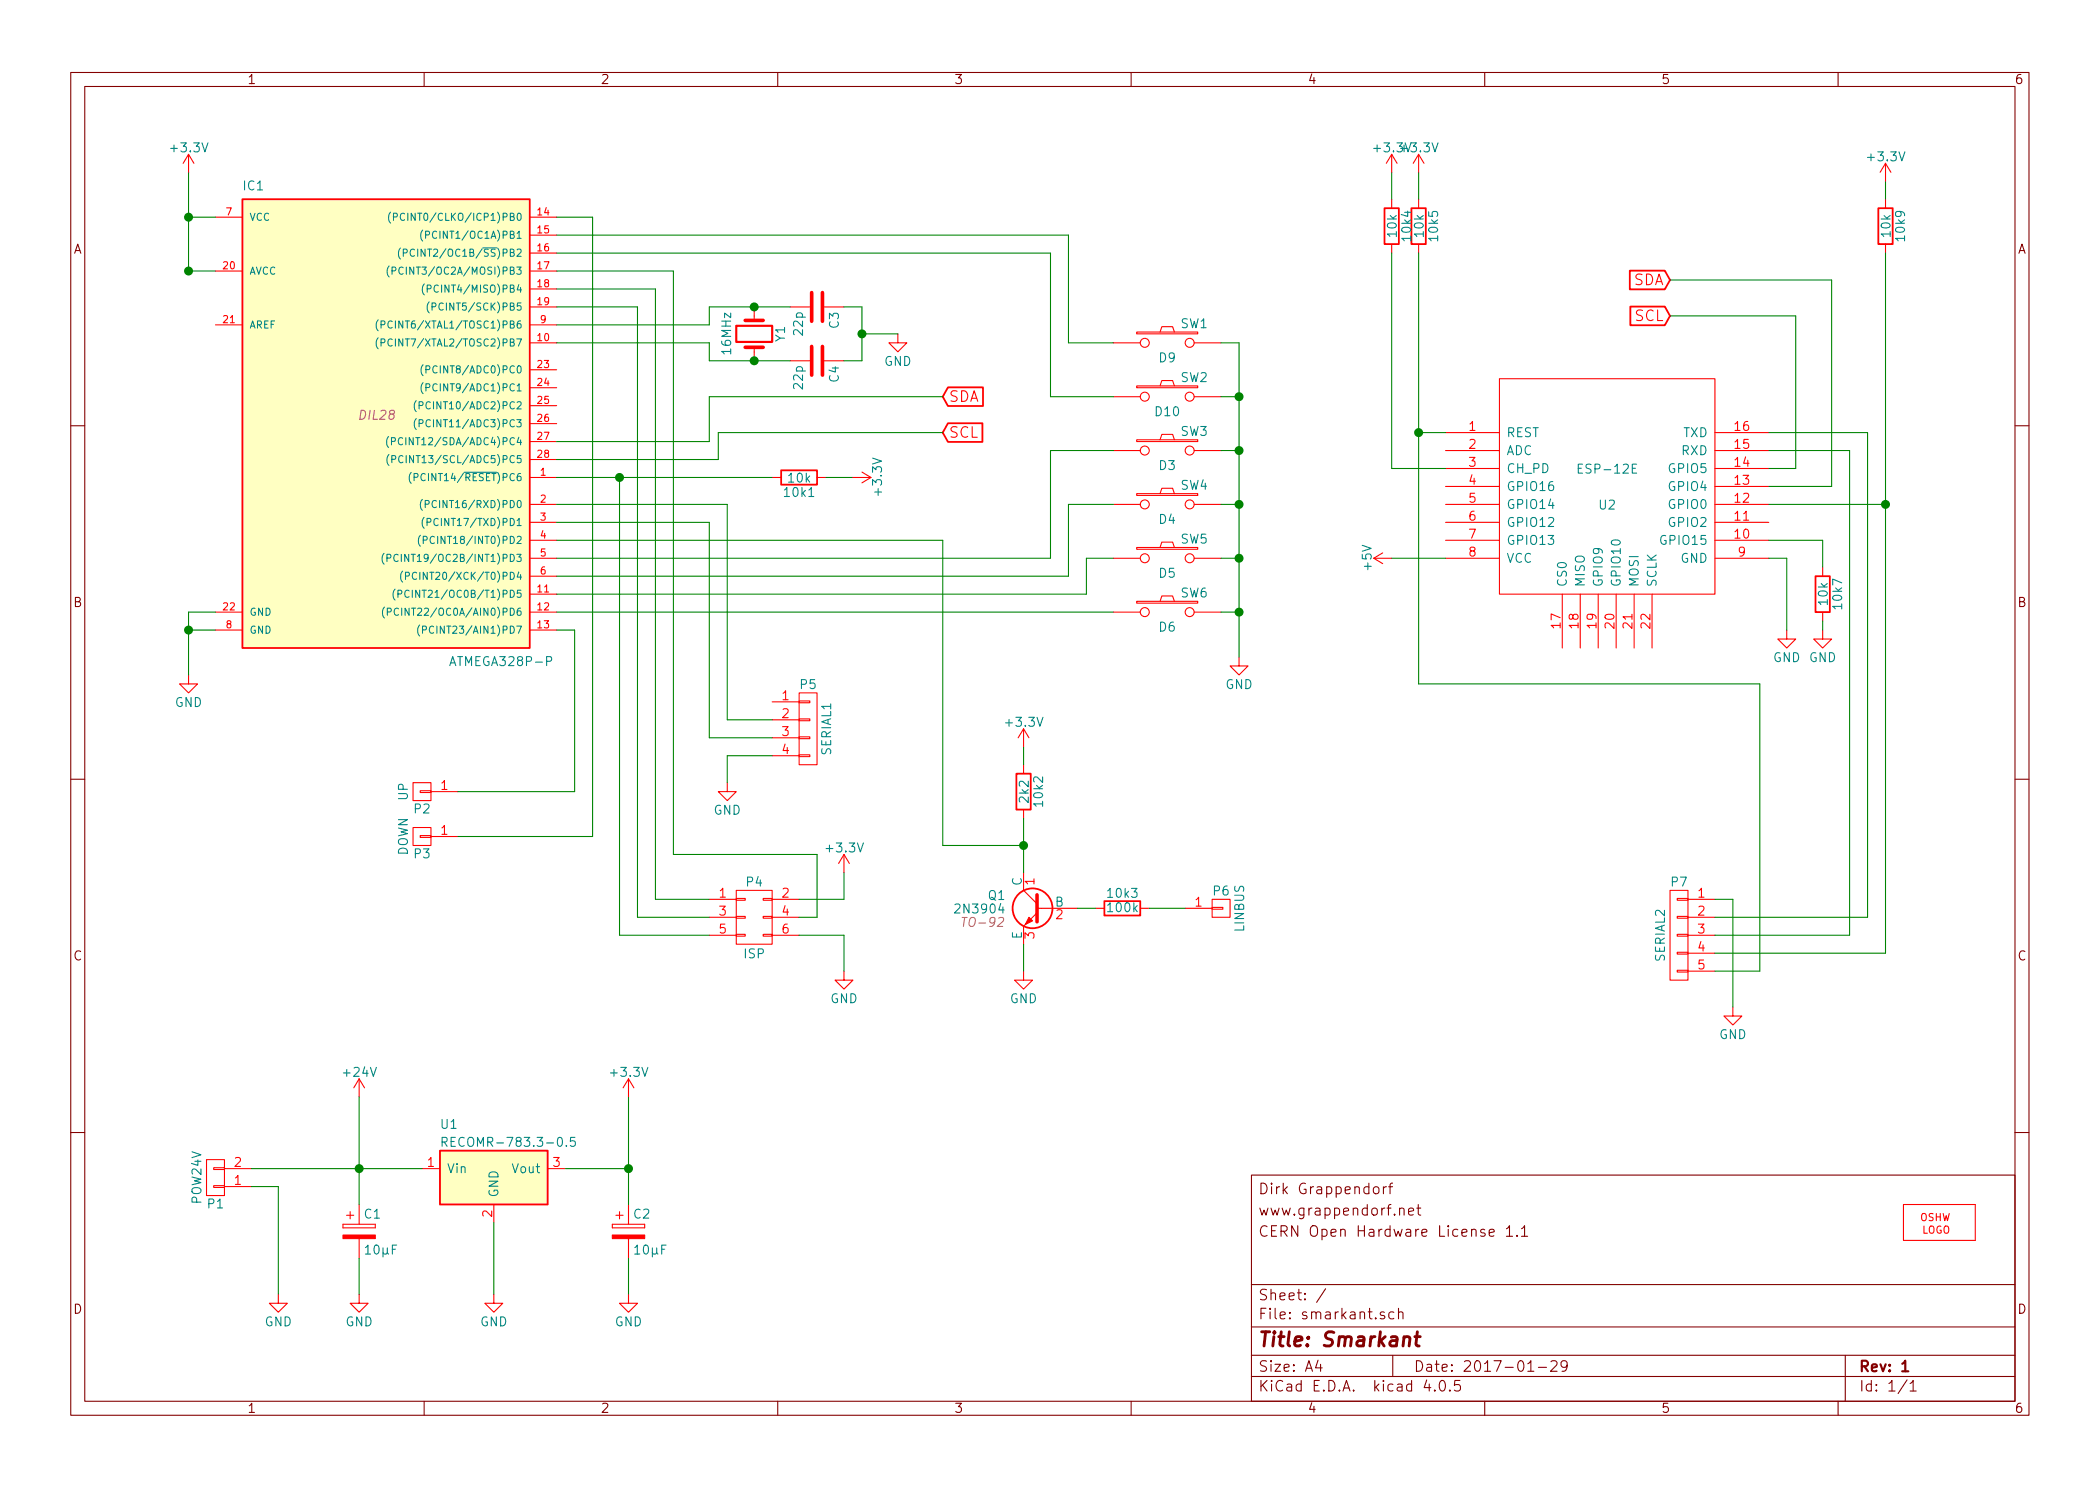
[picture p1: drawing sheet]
EESchema Schematic File Version 2
LIBS:smarkant-rescue
LIBS:power
LIBS:device
LIBS:transistors
LIBS:conn
LIBS:linear
LIBS:regul
LIBS:74xx
LIBS:cmos4000
LIBS:adc-dac
LIBS:memory
LIBS:xilinx
LIBS:microcontrollers
LIBS:dsp
LIBS:microchip
LIBS:analog_switches
LIBS:motorola
LIBS:texas
LIBS:intel
LIBS:audio
LIBS:interface
LIBS:digital-audio
LIBS:philips
LIBS:display
LIBS:cypress
LIBS:siliconi
LIBS:opto
LIBS:atmel
LIBS:contrib
LIBS:valves
LIBS:raspberry_pi
LIBS:OSHW
LIBS:grapelabs
LIBS:dc-dc
LIBS:ESP8266
LIBS:smarkant-cache
EELAYER 25 0
EELAYER END
$Descr A4 11693 8268
encoding utf-8
Sheet 1 1
Title "Smarkant"
Date "2017-01-29"
Rev "1"
Comp ""
Comment1 ""
Comment2 "CERN Open Hardware License 1.1"
Comment3 "www.grappendorf.net"
Comment4 "Dirk Grappendorf"
$EndDescr
$Comp
L CP C2
U 1 1
P 3500 6850
F 0 "C2" H 3525 6950 50  0000 L CNN
F 1 "10µF" H 3525 6750 50  0000 L CNN
F 2 "" H 3538 6700 50  0000 C CNN
F 3 "" H 3500 6850 50  0000 C CNN
	1    3500 6850
	1    0    0    -1  
$EndComp
$Comp
L CP C1
U 1 1
P 2000 6850
F 0 "C1" H 2025 6950 50  0000 L CNN
F 1 "10µF" H 2025 6750 50  0000 L CNN
F 2 "" H 2038 6700 50  0000 C CNN
F 3 "" H 2000 6850 50  0000 C CNN
	1    2000 6850
	1    0    0    -1  
$EndComp
$Comp
L GND #PWR13
U 1 1
P 5000 1850
F 0 "#PWR13" H 5000 1600 50  0001 C CNN
F 1 "GND" H 5000 1700 50  0000 C CNN
F 2 "" H 5000 1850 50  0000 C CNN
F 3 "" H 5000 1850 50  0000 C CNN
	1    5000 1850
	1    0    0    -1  
$EndComp
$Comp
L OSHW_LOGO_FILL LOGO1
U 1 1
P 10800 6800
F 0 "LOGO1" H 10800 6800 45  0001 C CNN
F 1 "OSHW_LOGO_FILL" H 10800 6800 45  0001 C CNN
F 2 "" H 10800 6800 70  0001 C CNN
F 3 "" H 10800 6800 70  0001 C CNN
	1    10800 6800
	1    0    0    -1  
$EndComp
$Comp
L GND #PWR2
U 1 1
P 1050 3750
F 0 "#PWR2" H 1050 3500 50  0001 C CNN
F 1 "GND" H 1050 3600 50  0000 C CNN
F 2 "" H 1050 3750 50  0000 C CNN
F 3 "" H 1050 3750 50  0000 C CNN
	1    1050 3750
	1    0    0    -1  
$EndComp
$Comp
L GND #PWR11
U 1 1
P 4700 5400
F 0 "#PWR11" H 4700 5150 50  0001 C CNN
F 1 "GND" H 4700 5250 50  0000 C CNN
F 2 "" H 4700 5400 50  0000 C CNN
F 3 "" H 4700 5400 50  0000 C CNN
	1    4700 5400
	1    0    0    -1  
$EndComp
$Comp
L SW_PUSH SW1
U 1 1
P 6500 1900
F 0 "SW1" H 6650 2010 50  0000 C CNN
F 1 "D9" H 6500 1820 50  0000 C CNN
F 2 "" H 6500 1900 50  0000 C CNN
F 3 "" H 6500 1900 50  0000 C CNN
	1    6500 1900
	1    0    0    -1  
$EndComp
$Comp
L SW_PUSH SW2
U 1 1
P 6500 2200
F 0 "SW2" H 6650 2310 50  0000 C CNN
F 1 "D10" H 6500 2120 50  0000 C CNN
F 2 "" H 6500 2200 50  0000 C CNN
F 3 "" H 6500 2200 50  0000 C CNN
	1    6500 2200
	1    0    0    -1  
$EndComp
$Comp
L SW_PUSH SW3
U 1 1
P 6500 2500
F 0 "SW3" H 6650 2610 50  0000 C CNN
F 1 "D3" H 6500 2420 50  0000 C CNN
F 2 "" H 6500 2500 50  0000 C CNN
F 3 "" H 6500 2500 50  0000 C CNN
	1    6500 2500
	1    0    0    -1  
$EndComp
$Comp
L SW_PUSH SW4
U 1 1
P 6500 2800
F 0 "SW4" H 6650 2910 50  0000 C CNN
F 1 "D4" H 6500 2720 50  0000 C CNN
F 2 "" H 6500 2800 50  0000 C CNN
F 3 "" H 6500 2800 50  0000 C CNN
	1    6500 2800
	1    0    0    -1  
$EndComp
$Comp
L GND #PWR16
U 1 1
P 6900 3650
F 0 "#PWR16" H 6900 3400 50  0001 C CNN
F 1 "GND" H 6900 3500 50  0000 C CNN
F 2 "" H 6900 3650 50  0000 C CNN
F 3 "" H 6900 3650 50  0000 C CNN
	1    6900 3650
	1    0    0    -1  
$EndComp
$Comp
L R 10k1
U 1 1
P 4450 2650
F 0 "10k1" V 4530 2650 50  0000 C CNN
F 1 "10k" V 4450 2650 50  0000 C CNN
F 2 "" V 4380 2650 50  0000 C CNN
F 3 "" H 4450 2650 50  0000 C CNN
	1    4450 2650
	0    1    1    0   
$EndComp
$Comp
L RECOMR-785.0-1.0 U1
U 1 1
P 2750 6600
F 0 "U1" H 2450 6950 50  0000 L CNN
F 1 "RECOMR-783.3-0.5" H 2450 6850 50  0000 L CNN
F 2 "" H 3500 6800 50  0000 L CIN
F 3 "" H 2350 7550 50  0001 C CNN
	1    2750 6600
	1    0    0    -1  
$EndComp
$Comp
L GND #PWR5
U 1 1
P 2000 7200
F 0 "#PWR5" H 2000 6950 50  0001 C CNN
F 1 "GND" H 2000 7050 50  0000 C CNN
F 2 "" H 2000 7200 50  0000 C CNN
F 3 "" H 2000 7200 50  0000 C CNN
	1    2000 7200
	1    0    0    -1  
$EndComp
$Comp
L GND #PWR6
U 1 1
P 2750 7200
F 0 "#PWR6" H 2750 6950 50  0001 C CNN
F 1 "GND" H 2750 7050 50  0000 C CNN
F 2 "" H 2750 7200 50  0000 C CNN
F 3 "" H 2750 7200 50  0000 C CNN
	1    2750 7200
	1    0    0    -1  
$EndComp
$Comp
L GND #PWR8
U 1 1
P 3500 7200
F 0 "#PWR8" H 3500 6950 50  0001 C CNN
F 1 "GND" H 3500 7050 50  0000 C CNN
F 2 "" H 3500 7200 50  0000 C CNN
F 3 "" H 3500 7200 50  0000 C CNN
	1    3500 7200
	1    0    0    -1  
$EndComp
$Comp
L GND #PWR3
U 1 1
P 1550 7200
F 0 "#PWR3" H 1550 6950 50  0001 C CNN
F 1 "GND" H 1550 7050 50  0000 C CNN
F 2 "" H 1550 7200 50  0000 C CNN
F 3 "" H 1550 7200 50  0000 C CNN
	1    1550 7200
	1    0    0    -1  
$EndComp
$Comp
L BC547 Q1
U 1 1
P 5800 5050
F 0 "Q1" H 6000 5125 50  0000 L CNN
F 1 "2N3904" H 6000 5050 50  0000 L CNN
F 2 "TO-92" H 6000 4975 50  0000 L CIN
F 3 "" H 5800 5050 50  0000 L CNN
	1    5800 5050
	-1   0    0    -1  
$EndComp
$Comp
L R 10k2
U 1 1
P 5700 4400
F 0 "10k2" V 5780 4400 50  0000 C CNN
F 1 "2k2" V 5700 4400 50  0000 C CNN
F 2 "" V 5630 4400 50  0000 C CNN
F 3 "" H 5700 4400 50  0000 C CNN
	1    5700 4400
	1    0    0    1   
$EndComp
$Comp
L R 10k3
U 1 1
P 6250 5050
F 0 "10k3" V 6330 5050 50  0000 C CNN
F 1 "100k" V 6250 5050 50  0000 C CNN
F 2 "" V 6180 5050 50  0000 C CNN
F 3 "" H 6250 5050 50  0000 C CNN
	1    6250 5050
	0    1    -1   0   
$EndComp
$Comp
L GND #PWR15
U 1 1
P 5700 5400
F 0 "#PWR15" H 5700 5150 50  0001 C CNN
F 1 "GND" H 5700 5250 50  0000 C CNN
F 2 "" H 5700 5400 50  0000 C CNN
F 3 "" H 5700 5400 50  0000 C CNN
	1    5700 5400
	-1   0    0    -1  
$EndComp
$Comp
L ATMEGA328P-P IC1
U 1 1
P 2100 2300
F 0 "IC1" H 1350 3550 50  0000 L BNN
F 1 "ATMEGA328P-P" H 2500 900 50  0000 L BNN
F 2 "DIL28" H 2100 2300 50  0000 C CIN
F 3 "" H 2100 2300 50  0000 C CNN
	1    2100 2300
	1    0    0    -1  
$EndComp
$Comp
L CONN_01X02 P1
U 1 1
P 1200 6550
F 0 "P1" H 1200 6700 50  0000 C CNN
F 1 "POW24V" V 1300 6550 50  0000 C CNN
F 2 "" H 1200 6550 50  0000 C CNN
F 3 "" H 1200 6550 50  0000 C CNN
	1    1200 6550
	-1   0    0    1   
$EndComp
$Comp
L +24V #PWR4
U 1 1
P 2000 6100
F 0 "#PWR4" H 2000 5950 50  0001 C CNN
F 1 "+24V" H 2000 6240 50  0000 C CNN
F 2 "" H 2000 6100 50  0000 C CNN
F 3 "" H 2000 6100 50  0000 C CNN
	1    2000 6100
	1    0    0    -1  
$EndComp
$Comp
L Crystal Y1
U 1 1
P 4200 1850
F 0 "Y1" H 4200 2000 50  0000 C CNN
F 1 "16MHz" H 4200 1700 50  0000 C CNN
F 2 "" H 4200 1850 50  0000 C CNN
F 3 "" H 4200 1850 50  0000 C CNN
	1    4200 1850
	0    1    1    0   
$EndComp
$Comp
L C C3
U 1 1
P 4550 1700
F 0 "C3" H 4575 1800 50  0000 L CNN
F 1 "22p" H 4575 1600 50  0000 L CNN
F 2 "" H 4588 1550 50  0000 C CNN
F 3 "" H 4550 1700 50  0000 C CNN
	1    4550 1700
	0    1    1    0   
$EndComp
$Comp
L C C4
U 1 1
P 4550 2000
F 0 "C4" H 4575 2100 50  0000 L CNN
F 1 "22p" H 4575 1900 50  0000 L CNN
F 2 "" H 4588 1850 50  0000 C CNN
F 3 "" H 4550 2000 50  0000 C CNN
	1    4550 2000
	0    1    1    0   
$EndComp
$Comp
L SW_PUSH SW5
U 1 1
P 6500 3100
F 0 "SW5" H 6650 3210 50  0000 C CNN
F 1 "D5" H 6500 3020 50  0000 C CNN
F 2 "" H 6500 3100 50  0000 C CNN
F 3 "" H 6500 3100 50  0000 C CNN
	1    6500 3100
	1    0    0    -1  
$EndComp
$Comp
L SW_PUSH SW6
U 1 1
P 6500 3400
F 0 "SW6" H 6650 3510 50  0000 C CNN
F 1 "D6" H 6500 3320 50  0000 C CNN
F 2 "" H 6500 3400 50  0000 C CNN
F 3 "" H 6500 3400 50  0000 C CNN
	1    6500 3400
	1    0    0    -1  
$EndComp
$Comp
L CONN_02X03 P4
U 1 1
P 4200 5100
F 0 "P4" H 4200 5300 50  0000 C CNN
F 1 "ISP" H 4200 4900 50  0000 C CNN
F 2 "" H 4200 3900 50  0000 C CNN
F 3 "" H 4200 3900 50  0000 C CNN
	1    4200 5100
	1    0    0    -1  
$EndComp
$Comp
L ESP-12E U2
U 1 1
P 8950 2700
F 0 "U2" H 8950 2600 50  0000 C CNN
F 1 "ESP-12E" H 8950 2800 50  0000 C CNN
F 2 "" H 8950 2700 50  0001 C CNN
F 3 "" H 8950 2700 50  0001 C CNN
	1    8950 2700
	1    0    0    -1  
$EndComp
$Comp
L CONN_01X04 P5
U 1 1
P 4500 4050
F 0 "P5" H 4500 4300 50  0000 C CNN
F 1 "SERIAL1" V 4600 4050 50  0000 C CNN
F 2 "" H 4500 4050 50  0000 C CNN
F 3 "" H 4500 4050 50  0000 C CNN
	1    4500 4050
	1    0    0    -1  
$EndComp
$Comp
L CONN_01X05 P7
U 1 1
P 9350 5200
F 0 "P7" H 9350 5500 50  0000 C CNN
F 1 "SERIAL2" V 9450 5200 50  0000 C CNN
F 2 "" H 9350 5200 50  0000 C CNN
F 3 "" H 9350 5200 50  0000 C CNN
	1    9350 5200
	-1   0    0    -1  
$EndComp
$Comp
L GND #PWR9
U 1 1
P 4050 4350
F 0 "#PWR9" H 4050 4100 50  0001 C CNN
F 1 "GND" H 4050 4200 50  0000 C CNN
F 2 "" H 4050 4350 50  0000 C CNN
F 3 "" H 4050 4350 50  0000 C CNN
	1    4050 4350
	1    0    0    -1  
$EndComp
$Comp
L CONN_01X01 P6
U 1 1
P 6800 5050
F 0 "P6" H 6800 5150 50  0000 C CNN
F 1 "LINBUS" V 6900 5050 50  0000 C CNN
F 2 "" H 6800 5050 50  0000 C CNN
F 3 "" H 6800 5050 50  0000 C CNN
	1    6800 5050
	1    0    0    -1  
$EndComp
$Comp
L GND #PWR20
U 1 1
P 9650 5600
F 0 "#PWR20" H 9650 5350 50  0001 C CNN
F 1 "GND" H 9650 5450 50  0000 C CNN
F 2 "" H 9650 5600 50  0000 C CNN
F 3 "" H 9650 5600 50  0000 C CNN
	1    9650 5600
	-1   0    0    -1  
$EndComp
Wire Wire Line
	6900 1900 6900 3650
Wire Wire Line
	6900 1900 6800 1900
Wire Wire Line
	6800 2200 6900 2200
Connection ~ 6900 2200
Wire Wire Line
	6800 2500 6900 2500
Connection ~ 6900 2500
Wire Wire Line
	6800 2800 6900 2800
Connection ~ 6900 2800
Wire Wire Line
	3150 6500 3500 6500
Wire Wire Line
	3500 6100 3500 6700
Wire Wire Line
	1550 6600 1550 7200
Wire Wire Line
	2000 7000 2000 7200
Wire Wire Line
	2750 6800 2750 7200
Wire Wire Line
	3500 7000 3500 7200
Wire Wire Line
	1400 6500 2350 6500
Connection ~ 3500 6500
Wire Wire Line
	5700 4550 5700 4850
Connection ~ 5700 4700
Wire Wire Line
	6000 5050 6100 5050
Wire Wire Line
	5700 5250 5700 5400
Wire Wire Line
	5700 4150 5700 4250
Wire Wire Line
	2000 6100 2000 6700
Connection ~ 2000 6500
Wire Wire Line
	1400 6600 1550 6600
Wire Wire Line
	3100 1800 3950 1800
Wire Wire Line
	3950 1800 3950 1700
Wire Wire Line
	3950 1700 4400 1700
Connection ~ 4200 1700
Wire Wire Line
	3100 1900 3950 1900
Wire Wire Line
	3950 1900 3950 2000
Wire Wire Line
	3950 2000 4400 2000
Connection ~ 4200 2000
Wire Wire Line
	4700 1700 4800 1700
Wire Wire Line
	4800 1700 4800 2000
Wire Wire Line
	4800 2000 4700 2000
Wire Wire Line
	4800 1850 5000 1850
Connection ~ 4800 1850
Wire Wire Line
	1050 3400 1050 3750
Wire Wire Line
	1050 3400 1200 3400
Wire Wire Line
	1200 3500 1050 3500
Connection ~ 1050 3500
Wire Wire Line
	1050 1200 1200 1200
Wire Wire Line
	1050 1500 1200 1500
Connection ~ 1050 1200
Connection ~ 1050 1500
Wire Wire Line
	1050 950  1050 1500
Wire Wire Line
	6800 3100 6900 3100
Connection ~ 6900 3100
Wire Wire Line
	6800 3400 6900 3400
Connection ~ 6900 3400
Wire Wire Line
	3100 3400 6200 3400
Wire Wire Line
	3100 3300 6050 3300
Wire Wire Line
	6050 3300 6050 3100
Wire Wire Line
	6050 3100 6200 3100
Wire Wire Line
	3100 3200 5950 3200
Wire Wire Line
	5950 3200 5950 2800
Wire Wire Line
	5950 2800 6200 2800
Wire Wire Line
	3100 3100 5850 3100
Wire Wire Line
	5850 3100 5850 2500
Wire Wire Line
	5850 2500 6200 2500
Wire Wire Line
	3100 1400 5850 1400
Wire Wire Line
	5850 1400 5850 2200
Wire Wire Line
	5850 2200 6200 2200
Wire Wire Line
	3100 1300 5950 1300
Wire Wire Line
	5950 1300 5950 1900
Wire Wire Line
	5950 1900 6200 1900
Wire Wire Line
	4450 5200 4700 5200
Wire Wire Line
	4700 5200 4700 5400
Wire Wire Line
	4450 5000 4700 5000
Wire Wire Line
	4700 5000 4700 4850
Wire Wire Line
	3100 1500 3750 1500
Wire Wire Line
	3750 1500 3750 4750
Wire Wire Line
	3750 4750 4550 4750
Wire Wire Line
	4550 4750 4550 5100
Wire Wire Line
	4550 5100 4450 5100
Wire Wire Line
	3100 1600 3650 1600
Wire Wire Line
	3650 1600 3650 5000
Wire Wire Line
	3650 5000 3950 5000
Wire Wire Line
	3100 1700 3550 1700
Wire Wire Line
	3550 1700 3550 5100
Wire Wire Line
	3550 5100 3950 5100
Wire Wire Line
	4600 2650 4750 2650
Wire Wire Line
	3100 2650 4300 2650
Wire Wire Line
	3450 2650 3450 5200
Wire Wire Line
	3450 5200 3950 5200
Connection ~ 3450 2650
Wire Wire Line
	4050 4350 4050 4200
Wire Wire Line
	4050 4200 4300 4200
Wire Wire Line
	3100 2900 3950 2900
Wire Wire Line
	3950 2900 3950 4100
Wire Wire Line
	3950 4100 4300 4100
Wire Wire Line
	3100 2800 4050 2800
Wire Wire Line
	4050 2800 4050 4000
Wire Wire Line
	4050 4000 4300 4000
Wire Wire Line
	3100 3000 5250 3000
Wire Wire Line
	5250 3000 5250 4700
Wire Wire Line
	5250 4700 5700 4700
Wire Wire Line
	6400 5050 6600 5050
$Comp
L GND #PWR21
U 1 1
P 9950 3500
F 0 "#PWR21" H 9950 3250 50  0001 C CNN
F 1 "GND" H 9950 3350 50  0000 C CNN
F 2 "" H 9950 3500 50  0000 C CNN
F 3 "" H 9950 3500 50  0000 C CNN
	1    9950 3500
	-1   0    0    -1  
$EndComp
Wire Wire Line
	9850 3100 9950 3100
Wire Wire Line
	9950 3100 9950 3500
$Comp
L +5V #PWR18
U 1 1
P 7750 3100
F 0 "#PWR18" H 7750 2950 50  0001 C CNN
F 1 "+5V" H 7750 3240 50  0000 C CNN
F 2 "" H 7750 3100 50  0000 C CNN
F 3 "" H 7750 3100 50  0000 C CNN
	1    7750 3100
	0    -1   1    0   
$EndComp
Wire Wire Line
	7750 3100 8050 3100
$Comp
L GND #PWR23
U 1 1
P 10150 3500
F 0 "#PWR23" H 10150 3250 50  0001 C CNN
F 1 "GND" H 10150 3350 50  0000 C CNN
F 2 "" H 10150 3500 50  0000 C CNN
F 3 "" H 10150 3500 50  0000 C CNN
	1    10150 3500
	-1   0    0    -1  
$EndComp
$Comp
L R 10k7
U 1 1
P 10150 3300
F 0 "10k7" V 10230 3300 50  0000 C CNN
F 1 "10k" V 10150 3300 50  0000 C CNN
F 2 "" V 10080 3300 50  0000 C CNN
F 3 "" H 10150 3300 50  0000 C CNN
	1    10150 3300
	1    0    0    1   
$EndComp
Wire Wire Line
	9850 3000 10150 3000
Wire Wire Line
	10150 3000 10150 3150
Wire Wire Line
	10150 3450 10150 3500
$Comp
L R 10k9
U 1 1
P 10500 1250
F 0 "10k9" V 10580 1250 50  0000 C CNN
F 1 "10k" V 10500 1250 50  0000 C CNN
F 2 "" V 10430 1250 50  0000 C CNN
F 3 "" H 10500 1250 50  0000 C CNN
	1    10500 1250
	1    0    0    1   
$EndComp
Wire Wire Line
	9850 2800 10500 2800
Wire Wire Line
	10500 1400 10500 5300
Connection ~ 10500 2800
Wire Wire Line
	9850 2400 10400 2400
Wire Wire Line
	10400 2400 10400 5100
Wire Wire Line
	10300 2500 10300 5200
Wire Wire Line
	10300 2500 9850 2500
Wire Wire Line
	9550 5000 9650 5000
Wire Wire Line
	9650 5000 9650 5600
Wire Wire Line
	10300 5200 9550 5200
Wire Wire Line
	10400 5100 9550 5100
Wire Wire Line
	10500 1100 10500 1000
Wire Wire Line
	10500 5300 9550 5300
Wire Wire Line
	10000 2600 9850 2600
Wire Wire Line
	10200 2700 9850 2700
Text GLabel 9300 1550 0    59   Input ~ 0
SDA
Text GLabel 9300 1750 0    59   Input ~ 0
SCL
Wire Wire Line
	9300 1550 10200 1550
Wire Wire Line
	9300 1750 10000 1750
Text GLabel 5250 2200 2    59   Input ~ 0
SDA
Text GLabel 5250 2400 2    59   Input ~ 0
SCL
Wire Wire Line
	3100 2550 4000 2550
Wire Wire Line
	4000 2550 4000 2400
Wire Wire Line
	4000 2400 5250 2400
Wire Wire Line
	3100 2450 3950 2450
Wire Wire Line
	3950 2450 3950 2200
Wire Wire Line
	3950 2200 5250 2200
$Comp
L CONN_01X01 P2
U 1 1
P 2350 4400
F 0 "P2" H 2350 4500 50  0000 C CNN
F 1 "UP" V 2450 4400 50  0000 C CNN
F 2 "" H 2350 4400 50  0000 C CNN
F 3 "" H 2350 4400 50  0000 C CNN
	1    2350 4400
	-1   0    0    1   
$EndComp
$Comp
L CONN_01X01 P3
U 1 1
P 2350 4650
F 0 "P3" H 2350 4750 50  0000 C CNN
F 1 "DOWN" V 2450 4650 50  0000 C CNN
F 2 "" H 2350 4650 50  0000 C CNN
F 3 "" H 2350 4650 50  0000 C CNN
	1    2350 4650
	-1   0    0    1   
$EndComp
Wire Wire Line
	3100 3500 3200 3500
Wire Wire Line
	3200 3500 3200 4400
Wire Wire Line
	3200 4400 2550 4400
Wire Wire Line
	3100 1200 3300 1200
Wire Wire Line
	3300 1200 3300 4650
Wire Wire Line
	3300 4650 2550 4650
$Comp
L R 10k5
U 1 1
P 7900 1250
F 0 "10k5" V 7980 1250 50  0000 C CNN
F 1 "10k" V 7900 1250 50  0000 C CNN
F 2 "" V 7830 1250 50  0000 C CNN
F 3 "" H 7900 1250 50  0000 C CNN
	1    7900 1250
	1    0    0    1   
$EndComp
Wire Wire Line
	7900 950  7900 1100
Wire Wire Line
	7900 1400 7900 3800
Wire Wire Line
	7900 2400 8050 2400
Wire Wire Line
	9550 5400 9800 5400
Wire Wire Line
	9800 5400 9800 3800
Wire Wire Line
	9800 3800 7900 3800
Connection ~ 7900 2400
$Comp
L R 10k4
U 1 1
P 7750 1250
F 0 "10k4" V 7830 1250 50  0000 C CNN
F 1 "10k" V 7750 1250 50  0000 C CNN
F 2 "" V 7680 1250 50  0000 C CNN
F 3 "" H 7750 1250 50  0000 C CNN
	1    7750 1250
	1    0    0    1   
$EndComp
Wire Wire Line
	7750 950  7750 1100
Wire Wire Line
	8050 2600 7750 2600
Wire Wire Line
	7750 2600 7750 1400
Wire Wire Line
	10200 1550 10200 2700
Wire Wire Line
	10000 1750 10000 2600
$Comp
L +3.3V #PWR?
U 1 1
P 3500 6100
F 0 "#PWR?" H 3500 5950 50  0001 C CNN
F 1 "+3.3V" H 3500 6240 50  0000 C CNN
F 2 "" H 3500 6100 50  0000 C CNN
F 3 "" H 3500 6100 50  0000 C CNN
	1    3500 6100
	1    0    0    -1  
$EndComp
$Comp
L +3.3V #PWR?
U 1 1
P 4700 4850
F 0 "#PWR?" H 4700 4700 50  0001 C CNN
F 1 "+3.3V" H 4700 4990 50  0000 C CNN
F 2 "" H 4700 4850 50  0000 C CNN
F 3 "" H 4700 4850 50  0000 C CNN
	1    4700 4850
	1    0    0    -1  
$EndComp
$Comp
L +3.3V #PWR?
U 1 1
P 5700 4150
F 0 "#PWR?" H 5700 4000 50  0001 C CNN
F 1 "+3.3V" H 5700 4290 50  0000 C CNN
F 2 "" H 5700 4150 50  0000 C CNN
F 3 "" H 5700 4150 50  0000 C CNN
	1    5700 4150
	1    0    0    -1  
$EndComp
$Comp
L +3.3V #PWR?
U 1 1
P 1050 950
F 0 "#PWR?" H 1050 800 50  0001 C CNN
F 1 "+3.3V" H 1050 1090 50  0000 C CNN
F 2 "" H 1050 950 50  0000 C CNN
F 3 "" H 1050 950 50  0000 C CNN
	1    1050 950 
	1    0    0    -1  
$EndComp
$Comp
L +3.3V #PWR?
U 1 1
P 7750 950
F 0 "#PWR?" H 7750 800 50  0001 C CNN
F 1 "+3.3V" H 7750 1090 50  0000 C CNN
F 2 "" H 7750 950 50  0000 C CNN
F 3 "" H 7750 950 50  0000 C CNN
	1    7750 950 
	1    0    0    -1  
$EndComp
$Comp
L +3.3V #PWR?
U 1 1
P 7900 950
F 0 "#PWR?" H 7900 800 50  0001 C CNN
F 1 "+3.3V" H 7900 1090 50  0000 C CNN
F 2 "" H 7900 950 50  0000 C CNN
F 3 "" H 7900 950 50  0000 C CNN
	1    7900 950 
	1    0    0    -1  
$EndComp
$Comp
L +3.3V #PWR?
U 1 1
P 10500 1000
F 0 "#PWR?" H 10500 850 50  0001 C CNN
F 1 "+3.3V" H 10500 1140 50  0000 C CNN
F 2 "" H 10500 1000 50  0000 C CNN
F 3 "" H 10500 1000 50  0000 C CNN
	1    10500 1000
	1    0    0    -1  
$EndComp
$Comp
L +3.3V #PWR?
U 1 1
P 4750 2650
F 0 "#PWR?" H 4750 2500 50  0001 C CNN
F 1 "+3.3V" H 4750 2790 50  0000 C CNN
F 2 "" H 4750 2650 50  0000 C CNN
F 3 "" H 4750 2650 50  0000 C CNN
	1    4750 2650
	0    1    1    0   
$EndComp
$EndSCHEMATC
